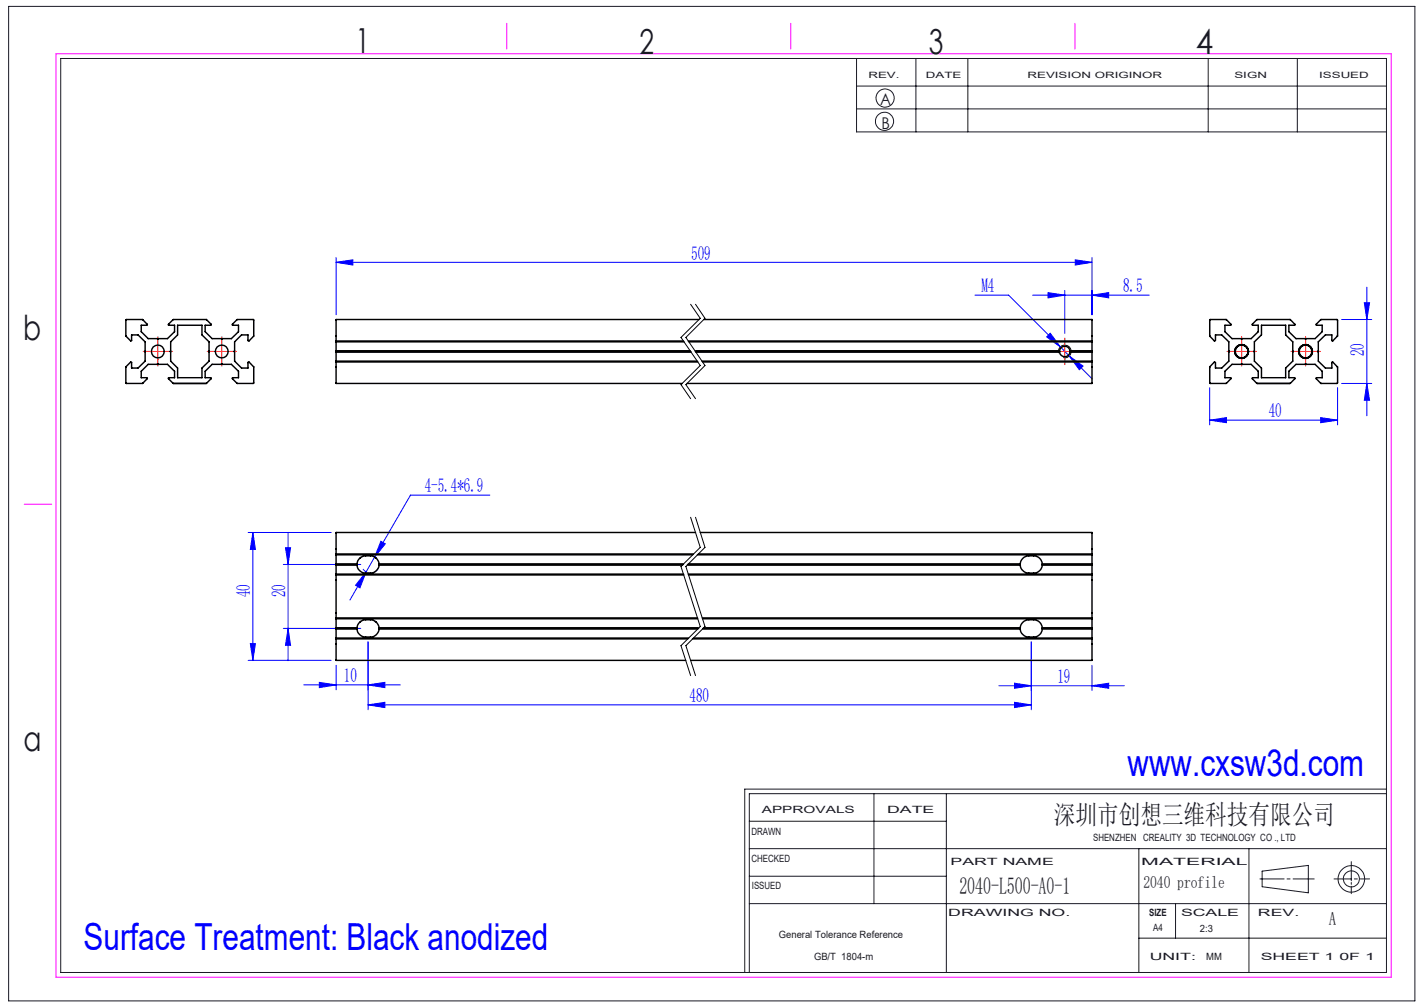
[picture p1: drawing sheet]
<svg xmlns="http://www.w3.org/2000/svg" width="297mm" height="210mm" viewBox="0 0 297 210" stroke-linecap="round" stroke-linejoin="round" font-family="sans-serif">
<g fill="none" stroke="#191924" stroke-width=".21">
<path d="M1.8 1.3h293.3v207.4h-293.3zM12.7 12.2h276.5v190.6h-276.5zM178.6 12.2v15.3h110.6M178.6 17.9h110.6M191 12.2v15.3M201.9 12.2v15.3M252 12.2v15.3M270.6 12.2v15.3M178.6 22.7h110.6M156.3 177h132.9M156.3 171.3h41.1M182.3 165.5v22.9"/>
<path d="M197.4 165.5v37.3M237.5 177v25.8M260.5 177v25.8M281.8 179.7v4M289.2 165.5h-132.9v37.3M289.2 164.6h-133.9v38.2M156.3 188.4h132.9M156.3 182.7h41.1M237.5 195.6h51.7M245.2 188.4v7.2M262.8 183.3h5M263.2 181.7l9.7-1.2v5.7l-9.7-1.3z"/>
<path d="M268.4 183.3h.7M269.7 183.3h4.4M278.2 183.3h3.6M281.8 184v.4M281.8 184.8v1.6M282.5 183.3h.6M283.7 183.3h1.9"/>
<circle cx="184.5" cy="25.3" r="1.9"/>
<circle cx="184.6" cy="20.4" r="1.89"/>
<circle cx="281.9" cy="183.3" r="1.68"/>
<circle cx="281.9" cy="183.3" r="2.77"/>
</g>
<path d="M11.7 11.2h278.5v192.6h-278.5zM105.7 4.9v5.3M164.9 4.9v5.3M224.2 4.9v5.3M5 105.2h5.8" fill="none" stroke="#f0f" stroke-width=".21"/>
<g fill="none" stroke="#00f" stroke-width=".21">
<path d="M70.1 54.7l3.5-.5v1.1zM70.1 53.7v11.9M70.1 54.7h157.7M224.3 54.2l3.5 .5-3.5 .6zM227.8 53.7v11.9M285.1 59.9v26.8M203.3 61.6h7.1l10.8 10.7M215.4 61.6h24.3M218.6 61l3.5 .6-3.5 .5zM219 69.5l2.2 2.8-2.9-2zM221.2 72.3l1.8 2M222.1 60.6v8.9"/>
<path d="M223 74.3l2.9 2-.8 .8zM223 74.3l4.8 4.7M227.8 61.6l3.4-.6v1.1zM279.8 80h6.3M279.8 66.6h6.3M284.6 63.1h1l-.5 3.5zM285.1 80l.5 3.5h-1zM252.3 87.6l3.5-.5v1.1zM252.3 80.8v7.8M252.3 87.6h26.7M275.4 87.1l3.6 .5-3.6 .6zM279 80.8v7.8"/>
<path d="M51.8 111h17.3M52.7 111l.6 3.6h-1.1zM52.7 111v26.7M59.1 117.7h16.1M59.5 114.2h1.1l-.5 3.5zM60.1 111v26.8M76.3 119.3l-1.2 3.3-.9-.5zM78.1 116.2l-5.1 8.9M78.9 118.5a1.83 1.83 0 0 1-3.2 .2M79.4 112.9l1 .5-2.3 2.8zM102.2 103.2h-16.6l-7.5 13M51.8 137.7h17.3"/>
<path d="M52.2 134.2h1.1l-.6 3.5zM59.1 131h16.1M60.1 131l.5 3.6h-1.1zM70.1 138.7v5.2M76.8 133.9v14.1M215.1 133.9v14.1M227.8 138.7v5.3M63.4 142.8h20.1M66.6 142.3l3.5 .5-3.5 .6zM76.8 142.8l3.5-.5v1.1zM76.8 147l3.5-.5v1.1zM76.8 147h138.3"/>
<path d="M208.4 143h26.1M211.6 142.5l3.5 .5-3.5 .5zM211.6 146.5l3.5 .5-3.5 .6zM227.8 143l3.4-.5v1z"/>
</g>
<path d="M144 63.5l2 2.9-4 4 4 5.8-4 4 2 2.9M145.1 63.5l1.9 2.9-3.9 4 3.9 5.8-3.9 4 2 2.9M220.8 73.7a1.33 1.33 0 0 1 1.1-1.7 1.33 1.33 0 0 1 1.5 1.4 1.33 1.33 0 0 1-1.6 1.2M144 107.9l2 6.3-4 3.9 4 12.6-4 3.9 2 6.3M145.1 107.9l1.9 6.3-3.9 3.9 3.9 12.6-3.9 3.9 2 6.3" fill="none" stroke="#000" stroke-width=".21"/>
<path d="M36.2 80h6.8M262.2 80h6.8" fill="none" stroke="#808080" stroke-width=".3"/>
<g fill="none" stroke="#f00" stroke-width=".21" stroke-dasharray="30.5 1.3 1.3 1.3">
<path d="M31.3 73.3h-1.4M32.9 71.6v-1.4M32.9 74.9v1.4M34.6 73.3h1.4M44.6 73.3h-1.4M46.3 71.6v-1.4M46.3 74.9v1.4M47.9 73.3h1.4M220.4 73.3h-1.1M222.1 71.6v-1.1M222.1 74.9v1.1M223.8 73.3h1.1"/>
<path d="M257.3 73.3h-1.4M259 71.6v-1.4M259 74.9v1.4M260.6 73.3h1.4M270.6 73.3h-1.4M272.3 71.6v-1.4M272.3 74.9v1.4M274 73.3h1.4"/>
</g>
<path d="M31.3 73.3h3.3M32.9 71.6v3.4M44.6 73.3h3.3M46.2 71.6v3.4M220.4 73.3h3.4M222.1 71.6v3.4M257.3 73.3h3.3M259 71.6v3.4M270.6 73.3h3.4M272.3 71.6v3.4" fill="none" stroke="#f00" stroke-width=".21"/>
<g fill="#00f">
<path d="M211.6 146.5l3.5 .5-3.5 .6zM76.8 147l3.5-.5v1.1z"/>
<path d="M227.8 61.6l3.4-.6v1.1zM218.6 61l3.5 .6-3.5 .5zM224.3 54.2l3.5 .5-3.5 .6zM70.1 54.7l3.5-.5v1.1zM76.8 142.8l3.5-.5v1.1zM66.6 142.3l3.5 .5-3.5 .6z"/>
<path d="M223 74.3l2.1 2.8 .8-.8zM219 69.5l-.7 .8 2.9 2zM252.3 87.6l3.5-.5v1.1zM275.4 87.1l3.6 .5-3.6 .6zM76.3 119.3l-2.1 2.8 .9 .5zM79.4 112.9l-1.3 3.3 2.3-2.8zM211.6 142.5l3.5 .5-3.5 .5zM227.8 143l3.4-.5v1z"/>
<path d="M285.1 80l.5 3.5h-1zM284.6 63.1h1l-.5 3.5zM60.1 131l.5 3.6h-1.1zM59.5 114.2h1.1l-.5 3.5zM52.2 134.2h1.1l-.6 3.5zM52.7 111l.6 3.6h-1.1z"/>
</g>
<g fill="none" stroke="#000" stroke-width=".3">
<path d="M26.2 66.7l3.5-.1 1 1.2h-1.2v1.4l1.4 1.4 2 .1 2-.1 1.5-1.4v-1.4h-1.3l1-1.2h7l1 1.2h-1.3v1.4l1.4 1.4 2 .1 2.1-.1 1.4-1.4v-1.4h-1.3l1.1-1.2h3.3l.1 3.5-1.1 1-.1-1.3h-1.3l-1.5 1.5-.1 2 .1 2 1.5 1.5h1.3l.1-1.3 1.1 1v3.4l-3.4 .1-1.1-1.2h1.3v-1.4l-1.4-1.4-2.1-.1-2 .1-1.4 1.4v1.4h1.3l-1 1.2h-7l-1-1.2h1.3v-1.4l-1.5-1.4-2-.1-2 .1-1.4 1.4v1.4h1.2l-1 1.2h-3.4l-.1-3.5 1.2-1v1.3h1.4l1.5-1.5v-2v-2l-1.5-1.5h-1.4v1.3l-1.2-1zM37 67.8h5.1v2l1.5 1.5 .1 2-.1 2-1.5 1.5v2h-5.1v-2l-1.4-1.5-.1-2 .1-2 1.4-1.5zM70.1 75.5h.1M70.1 71.1h72.5M70.1 75.5h75.5M70.1 71.3h72.6M70.1 75.3h75.3M70.1 73.3h73.9M70.1 73.4h74M70.1 73.2h73.9M143.7 71.3h84.1M145 73.2h76"/>
<path d="M145.1 73.3h75.9M145.1 73.4h75.9M145.8 66.6h-75.7v13.4h72.2M146.4 75.3h81.4M146.5 75.5h81.3M146.8 66.6h81v13.4h-84.5M221 73.3v.1M221 73.2a1.1 1.1 0 0 1 1.1-1 1.1 1.1 0 0 1 1.1 1M221 73.4a1.1 1.1 0 0 0 1.1 1 1.1 1.1 0 0 0 1.1-1M221 73.2v.1M223.2 73.2v.1M223.2 73.4h4.6"/>
<path d="M223.2 73.2h4.6M223.2 73.3v.1M223.2 73.3h4.6M227.8 71.1h-84.3M252.3 66.7l3.5-.1 1 1.1-1.3 .1v1.4l1.5 1.4 2 .1 1.9-.1 1.5-1.4v-1.4h-1.2l.9-1.2h7l1 1.1-1.3 .1v1.4l1.5 1.4 2 .1 2-.1 1.5-1.4v-1.4h-1.3v-.2l1-1h3.4v3.5l-1.1 1v-1.3h-1.4l-1.4 1.5-.2 2 .2 2 1.4 1.5h1.4v-1.3l1.1 1 .1 3.3-.1 .2h-3.4l-1-1v-.2h1.3v-1.4l-1.5-1.4-2-.1-2 .1-1.5 1.4v1.4l1.3 .1-1 1.1h-7l-.9-1.2h1.2v-1.4l-1.5-1.4-1.9-.1-2 .1-1.5 1.4v1.4l1.3 .1-1 1.1h-3.4l-.1-3.5 1.1-1 .1 1.3h1.3l1.5-1.5 .1-2-.1-2-1.5-1.5h-1.3l-.1 1.3-1.1-1zM263.1 67.8h5v2l1.5 1.5 .1 2-.1 2-1.5 1.5v2h-5v-2l-1.5-1.5-.1-2 .1-2 1.5-1.5zM70.1 115.5h74.5M70.1 119.9h.1M70.1 119.9h72.5M70.1 115.7h74.4M70.1 119.7h72.5M70.1 117.6h4.4"/>
<path d="M70.1 117.7h4.4M70.1 117.8h4.4M74.5 117.6a1.81 1.81 0 0 1 1.8-1.7 2.1 2.1 0 0 1 2.8 1.7M74.5 117.6v.1M74.5 117.7v.1M74.5 117.8a1.81 1.81 0 0 0 1.8 1.7 2.11 2.11 0 0 0 2.8-1.7M75.1 116.3h.1M78.3 116.3h.1M79.1 117.6v.1M79.1 117.7v.1M79.1 117.6h63.5M79.1 117.7h63.4"/>
<path d="M79.1 117.8h63.3M143.4 117.8h69.4M143.5 117.7h69.3M143.5 119.7h84.3M143.5 117.6h69.3M143.6 119.9h84.2M145.1 111h-75v26.7h72.9M145.5 115.7h82.3M145.7 115.5h82.1M146 111h81.8v26.7h-83.8M212.8 117.6a1.81 1.81 0 0 1 1.8-1.7 2.24 2.24 0 0 1 2.6 1.1l.2 .6M212.8 117.6v.1"/>
<path d="M212.8 117.7v.1M212.8 117.8a1.81 1.81 0 0 0 1.8 1.7 2.17 2.17 0 0 0 2.6-1l.2-.7M217.4 117.6v.1M217.4 117.7v.1M217.4 117.6h10.4M217.4 117.7h10.4M217.4 117.8h10.4M227.8 119.9h.1M70.1 128.9h75.4M70.1 129h75.4M70.1 133.1h73.5M70.1 131h4.4"/>
<path d="M70.1 131.2h4.4M74.5 131a1.81 1.81 0 0 1 1.8-1.8 2.1 2.1 0 0 1 2.8 1.8M74.5 131h.1M74.5 131v.2M74.5 131.2a1.81 1.81 0 0 0 1.8 1.6 2.11 2.11 0 0 0 2.8-1.6M75.1 129.7h.1M78.3 129.7h.1M79.1 131h.1M79.1 131v.2M79.1 131h66.6M79.1 131h66.5M79.1 131.2h66.5"/>
<path d="M143.4 133.2l-73.3 .1M144.4 133.2l83.4 .1M144.6 133.1h83.2M146.5 128.9h81.3M146.5 129h81.3M146.5 131.2h66.3M146.6 131h66.2M146.7 131h66.1M212.8 131a1.81 1.81 0 0 1 1.8-1.8 2.24 2.24 0 0 1 2.6 1.1l.2 .7M212.8 131h.1M212.8 131v.2M212.8 131.2a1.81 1.81 0 0 0 1.8 1.6 2.17 2.17 0 0 0 2.6-1l.2-.6"/>
<path d="M217.4 131h.1M217.4 131v.2M217.4 131h10.4M217.4 131.2h10.4M227.8 128.8v.1"/>
<circle cx="32.9" cy="73.3" r="1.34"/>
<circle cx="46.3" cy="73.3" r="1.34"/>
<circle cx="259" cy="73.3" r="1.4"/>
<circle cx="259" cy="73.3" r="1.46"/>
<circle cx="259" cy="73.3" r="1.33"/>
<circle cx="272.3" cy="73.3" r="1.41"/>
<circle cx="272.3" cy="73.3" r="1.46"/>
<circle cx="272.3" cy="73.3" r="1.33"/>
</g>
<g font-size="7.8" fill="#00f">
<text x="235.2" y="161.8">www.cxsw3d.com</text>
<text x="17.4" y="198.2">Surface Treatment: Black anodized</text>
</g>
<g font-size="7.2" fill="#191924">
<text x="74.1" y="11">1</text>
<text x="133.4" y="11.2">2</text>
<text x="193.7" y="11.3">3</text>
<text x="249.4" y="11.3">4</text>
<text x="4.8" y="70.9">b</text>
<text x="4.9" y="156.5">a</text>
</g>
<text font-size="5.6" fill="#191924" x="219.8" y="171.8">深圳市创想三维科技有限公司</text>
<text font-size="4.9" fill="#191924" x="200.1" y="186.5">2040-L500-A0-1</text>
<g font-size="4.1" fill="#00f">
<text x="144.2" y="54.1">509</text>
<text x="204.7" y="61">M4</text>
<text x="234.2" y="61">8.5</text>
<text x="284.5" y="74.3" transform="rotate(-90 284.5 74.3)">20</text>
<text x="264.6" y="87">40</text>
<text x="88.6" y="102.7">4-5.4*6.9</text>
<text x="52.2" y="124.6" transform="rotate(-90 52.2 124.6)">40</text>
<text x="59.5" y="124.5" transform="rotate(-90 59.5 124.5)">20</text>
<text x="71.7" y="142.3">10</text>
<text x="220.5" y="142.4">19</text>
<text x="143.8" y="146.4">480</text>
</g>
<text font-size="3.9" fill="#191924" x="277.2" y="193">A</text>
<text font-size="3.5" fill="#191924" x="238.5" y="185.1">2040 profile</text>
<g font-size="3.4" fill="#191924">
<text x="183.6" y="22">A</text>
<text x="183.8" y="27">B</text>
</g>
<g font-size="2.1" fill="#191924">
<text x="158.9" y="169.5">APPROVALS</text>
<text x="185" y="169.5">DATE</text>
<text x="156.7" y="174.2">DRAWN</text>
<text x="156.7" y="179.7">CHECKED</text>
<text x="228" y="175.4">SHENZHEN CREALITY 3D TECHNOLOGY CO ., LTD</text>
<text x="156.8" y="185.4">ISSUED</text>
<text x="198.2" y="180.4">PART NAME</text>
<text x="238" y="180.4">MATERIAL</text>
<text x="197.8" y="191">DRAWING NO.</text>
<text x="239.7" y="191">SIZE</text>
<text x="246.3" y="191">SCALE</text>
<text x="262.4" y="191">REV.</text>
<text x="162.4" y="195.6">General Tolerance Reference</text>
<text x="240.5" y="194.1">A4</text>
<text x="250.3" y="194.3">2:3</text>
<text x="169.8" y="200.2">GB/T 1804-m</text>
<text x="239.8" y="200.2">UNIT:</text>
<text x="251.6" y="200.2">MM</text>
<text x="262.9" y="200.2">SHEET 1 0F 1</text>
</g>
<g font-size="1.8" fill="#191924">
<text x="181.1" y="16.3">REV.</text>
<text x="193.1" y="16.3">DATE</text>
<text x="214.3" y="16.3">REVISION ORIGINOR</text>
<text x="257.5" y="16.3">SIGN</text>
<text x="275.1" y="16.3">ISSUED</text>
</g>
</svg>
